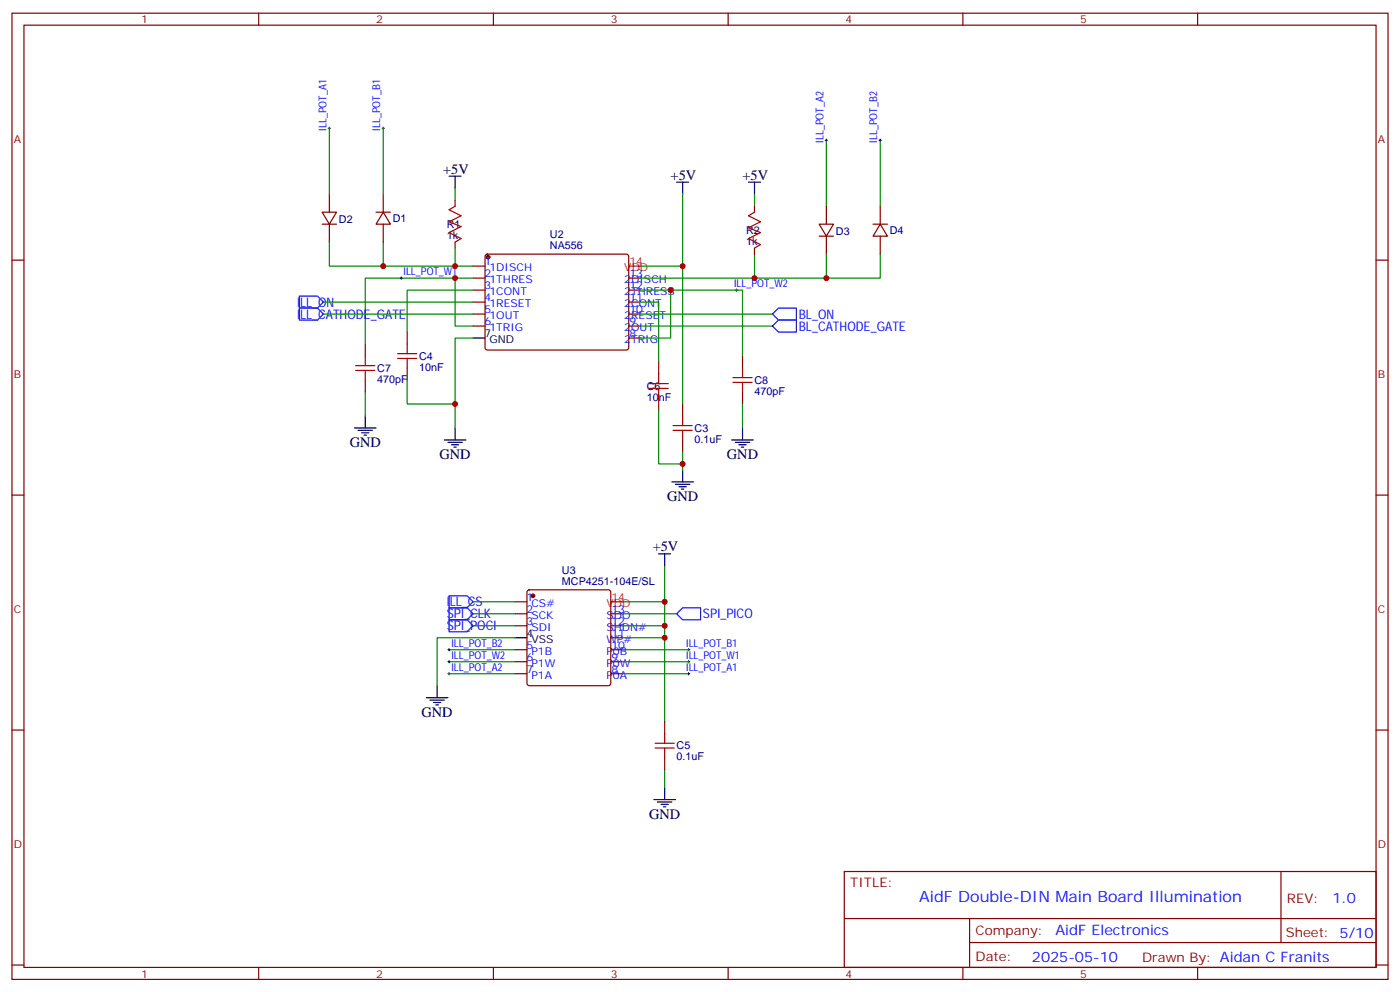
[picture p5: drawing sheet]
<svg xmlns="http://www.w3.org/2000/svg" width="412mm" height="292mm" viewBox="0 0 412 292" stroke-linecap="round" stroke-linejoin="round" font-family="sans-serif">
<g fill="none" stroke="#870000" stroke-width=".35">
<path d="M3.5 3.9h405.4v284.3h-405.4zM7.1 7.4h398.2v277.3h-398.2zM76.2 3.9v3.5M145.3 3.9v3.5M214.5 3.9v3.5M283.6 3.9v3.5M352.8 3.9v3.5M97 57.2v5.2M112.9 57.2v5.2M134.1 58.9v1.8M3.5 76.6h3.6M94.9 62.4h4.2l-2.1 3.6z"/>
<path d="M94.9 66h4.2M97 66v5.3M110.8 62.4h4.2M112.9 62.4l2.1 3.6h-4.2zM112.9 66v5.3M134.1 71.3v1.7M139.3 78.3h3.6M143.1 75l.5-.2h41.2l.4 .7-.1 27.1-.6 .4-41.2-.1-.4-.6v-26.8zM222.2 60.7v1.7M222.2 73v1.8M241.3 66h4.2l-2.1 3.5zM241.3 69.5h4.2"/>
<path d="M243.4 60.7v5.3M243.4 69.5v5.3M257.2 66h4.2M259.3 66l2.1 3.5h-4.2zM259.3 60.7v5.3M259.3 69.5v5.3M405.3 76.6h3.6M119.9 97.7v3.5M139.3 81.8h3.6M139.3 85.4h3.6M139.3 88.9h3.6M139.3 92.4h3.6"/>
<path d="M139.3 96h3.6M185.2 81.8h3.5M185.2 85.4h3.5M185.2 88.9h3.5M185.2 92.4h3.5M185.2 96h3.5M185.2 99.5h3.5M107.6 101.2v3.6M107.6 111.8v3.6M119.9 108.3v3.5M194 106.5v3.6M194 117.1v3.5"/>
<path d="M201.1 118.9v3.5M218.7 104.8v3.5M218.7 115.4v3.5M201.1 129.5v3.5M3.5 145.7h3.6M405.3 145.7h3.6M151.7 177.1h3.5M155.5 173.8l.4-.2h23.3l.5 .2 .2 .5v26.8l-.2 .5-.5 .2h-23.3l-.5-.2-.2-.5v-26.8zM151.7 180.6h3.5M151.7 184.1h3.5M151.7 191.2h3.5M151.7 194.7h3.5"/>
<path d="M151.7 198.3h3.5M179.9 180.6h3.5M179.9 184.1h3.5M179.9 187.7h3.5M179.9 191.2h3.5M179.9 194.7h3.5M179.9 198.3h3.5M3.5 214.8h3.6M195.8 212.4v3.5M405.3 214.8h3.6M195.8 223v3.5M248.7 256.5h156.6v28.2h-156.6z"/>
<path d="M377.3 256.5v20.9M248.7 270.3h156.5M285.6 277.4h119.6M285.6 270.3v14.1M3.5 284h3.6M76.2 284.7v3.5M145.3 284.7v3.5M214.5 284.7v3.5M283.6 284.7v3.5M352.8 284.7v3.5M405.3 284h3.6"/>
</g>
<g fill="#870000" stroke="#870000" stroke-width=".35">
<circle cx="143.8" cy="75.7" r=".53"/>
<circle cx="157" cy="175.3" r=".53"/>
</g>
<g fill="none" stroke="#000" stroke-width=".35">
<path d="M132.3 51.9h3.5M134.1 51.9v3.5M199.3 53.6h3.5M201.1 53.6v3.6M220.5 53.6h3.5M222.2 53.6v3.6M139.3 99.5h3.6M104.4 125.9h6.4M105.5 126.6h4.2M106.5 127.4h2.2M107.2 128.1h.7M107.6 122.4v3.5"/>
<path d="M130.9 129.5h6.3M131.9 130.2h4.3M133 130.9h2.1M133.7 131.6h.7M134.1 125.9v3.6M201.1 138.3v3.5M215.5 129.5h6.4M216.6 130.2h4.2M217.7 130.9h2.1M218.4 131.6h.7M218.7 125.9v3.6M197.9 141.8h6.4"/>
<path d="M199 142.5h4.2M200 143.2h2.1M200.7 143.9h.7M194 163h3.6M195.8 163v3.5M151.7 187.7h3.5M125.6 205.3h6.3M126.6 206h4.3M127.7 206.7h2.1M128.4 207.4h.7M128.8 201.8v3.5M192.6 235.3h6.4"/>
<path d="M193.7 236h4.2M194.7 236.7h2.1M195.4 237.4h.7M195.8 231.8v3.5"/>
</g>
<path d="M185.2 78.3h3.5M179.9 177.1h3.5" fill="none" stroke="#f00" stroke-width=".35"/>
<g fill="none" stroke="#008700" stroke-width=".35">
<path d="M97 37.7v19.5M112.9 37.7v19.5M134.1 55.4v3.5M201.1 57.2v21.1h-12.4M222.2 57.2v3.5M243.4 41.3v19.4M259.3 41.3v19.4M97 71.3v7h15.9M112.9 71.3v7h21.2M134.1 73v5.3h5.2M201.1 78.3v40.6M222.2 74.8v7h-33.5"/>
<path d="M243.4 74.8v7h-21.2M259.3 74.8v7h-15.9M95.2 88.9h44.1M95.2 92.4h44.1M134.1 81.8h-26.5v19.4M139.3 99.5h-5.2v26.4M139.3 81.8h-5.2v14.2h5.2M139.3 85.4h-19.4v12.3M188.7 88.9h5.3v17.6M188.7 85.4h8.9v14.1h-8.9M188.7 92.4h38.8M188.7 96h38.8"/>
<path d="M197.6 85.4h21.1v19.4M107.6 115.4v7M119.9 111.8v7.1h14.2M218.7 118.9v7M194 120.6v15.9h7.1M201.1 133v5.3M139.3 177.1h12.4M195.8 166.5v10.6h-12.4M195.8 177.1v35.3M132.3 194.7h19.4M132.3 198.3h19.4M132.3 191.2h19.4"/>
<path d="M139.3 184.1h12.4M139.3 180.6h12.4M151.7 187.7h-22.9v14.1M183.4 194.7h19.4M183.4 198.3h19.4M183.4 191.2h19.4M183.4 184.1h12.4M183.4 187.7h12.4M183.4 180.6h15.9M195.8 226.5v5.3"/>
</g>
<g fill="none" stroke="#a10000" stroke-width=".35">
<path d="M134.1 60.7l-1.8 1 3.5 1.8-3.5 1.8 3.5 1.4-3.5 1.7 3.5 1.8-1.7 1.1M222.2 62.4l-1.7 1.1 3.5 1.8-3.5 1.7 3.5 1.4-3.5 1.8 3.5 1.8-1.8 1M104.8 109h5.6M104.8 107.6h5.6M107.6 104.8v2.8M107.6 109v2.8M117.1 105.5h5.7M117.1 104.1h5.7M119.9 101.2v2.9M119.9 105.5v2.8M191.2 114.3h5.6M191.2 112.9h5.6"/>
<path d="M194 110.1v2.8M194 114.3v2.8M215.9 112.5h5.6M215.9 111.1h5.6M218.7 108.3v2.8M218.7 112.5v2.9M198.3 126.6h5.6M198.3 125.2h5.6M201.1 122.4v2.8M201.1 126.6v2.9M193 218.7h5.6M195.8 215.9v2.8"/>
<path d="M193 220.1h5.6M195.8 220.1v2.9"/>
</g>
<path d="M88.2 87.1h5.3l1.7 1.8-1.7 1.8h-5.3zM88.2 90.7h5.3l1.7 1.7-1.7 1.8h-5.3zM227.5 92.4l1.8-1.7h5.3v3.5h-5.3zM227.5 96l1.8-1.8h5.3v3.5h-5.3zM132.3 178.9h5.3l1.7 1.7-1.7 1.8h-5.3zM132.3 175.3h5.3l1.7 1.8-1.7 1.8h-5.3zM132.3 182.4h5.3l1.7 1.7-1.7 1.8h-5.3zM199.3 180.6l1.8-1.7h5.3v3.5h-5.3z" fill="none" stroke="#00f" stroke-width=".35"/>
<g fill="none" stroke="#000" stroke-width=".29">
<path d="M96.7 37.7h.7M97 37.4v.7M112.5 37.7h.7M112.9 37.4v.7M243.1 41.3h.7M243.4 40.9v.7M258.9 41.3h.7M259.3 40.9v.7M117.8 81.8h.7M118.2 81.5v.7M216.6 85.4h.7M217 85v.7"/>
<path d="M131.9 194.7h.7M131.9 198.3h.7M131.9 191.2h.7M132.3 190.9v.7M132.3 194.4v.7M132.3 197.9v.7M202.5 194.7h.7M202.5 198.3h.7M202.5 191.2h.7M202.8 190.9v.7M202.8 194.4v.7M202.8 197.9v.7"/>
</g>
<g fill="#c00">
<circle cx="201.1" cy="78.3" r=".88"/>
<circle cx="134.1" cy="118.9" r=".88"/>
<circle cx="134.1" cy="81.8" r=".88"/>
<circle cx="195.8" cy="177.1" r=".88"/>
<circle cx="195.8" cy="184.1" r=".88"/>
<circle cx="195.8" cy="187.7" r=".88"/>
<circle cx="134.1" cy="78.3" r=".88"/>
<circle cx="112.9" cy="78.3" r=".88"/>
<circle cx="201.1" cy="136.5" r=".88"/>
<circle cx="197.6" cy="85.4" r=".88"/>
<circle cx="222.3" cy="81.8" r=".88"/>
<circle cx="243.4" cy="81.8" r=".88"/>
</g>
<text font-size="4.6" fill="#00f" x="270.8" y="265.5">AidF Double-DIN Main Board Illumination</text>
<g font-size="4.2">
<text x="130.5" y="51.2">+5V</text>
<text x="197.6" y="52.9">+5V</text>
<text x="218.7" y="52.9">+5V</text>
<text x="103" y="131.6">GND</text>
<text x="129.5" y="135.1">GND</text>
<text x="214.1" y="135.1">GND</text>
<text x="196.5" y="147.5">GND</text>
<text x="192.3" y="162.3">+5V</text>
<text x="124.2" y="211">GND</text>
<text x="191.2" y="240.9">GND</text>
</g>
<g font-size="4.2" fill="#00f">
<text x="392.5" y="265.7">1.0</text>
<text x="310.9" y="275.3">AidF Electronics</text>
<text x="304" y="283.1">2025-05-10</text>
</g>
<g font-size="3.9" fill="#00f">
<text x="87.5" y="90.3">ILL_ON</text>
<text x="87.5" y="93.8">ILL_CATHODE_GATE</text>
<text x="235.3" y="93.8">BL_ON</text>
<text x="235.3" y="97.3">BL_CATHODE_GATE</text>
<text x="131.6" y="178.4">ILL_CS</text>
<text x="131.6" y="185.5">SPI_POCI</text>
<text x="131.6" y="181.9">SPI_CLK</text>
<text x="207.1" y="182">SPI_PICO</text>
</g>
<g font-size="3.9" fill="#800">
<text x="250.5" y="261.1">TITLE:</text>
<text x="379.1" y="265.7">REV:</text>
<text x="287.4" y="275.3">Company:</text>
<text x="378.7" y="275.9">Sheet: 5/10</text>
<text x="287.4" y="282.9">Date:</text>
<text x="336.4" y="283">Drawn By: Aidan C Franits</text>
</g>
<g font-size="3.2" fill="#800">
<text x="41.6" y="6.9">1</text>
<text x="110.8" y="6.9">2</text>
<text x="179.9" y="6.9">3</text>
<text x="249.1" y="6.9">4</text>
<text x="318.2" y="6.9">5</text>
<text x="4.1" y="42">A</text>
<text x="405.9" y="42">A</text>
<text x="4.1" y="111.1">B</text>
<text x="405.9" y="111.1">B</text>
<text x="4.1" y="180.3">C</text>
<text x="405.9" y="180.3">C</text>
<text x="4.1" y="249.4">D</text>
<text x="405.9" y="249.4">D</text>
<text x="41.6" y="287.7">1</text>
<text x="110.8" y="287.7">2</text>
<text x="179.9" y="287.7">3</text>
<text x="249.1" y="287.7">4</text>
<text x="318.2" y="287.7">5</text>
</g>
<g font-size="3.2" fill="#00f">
<text x="96.1" y="38.5" transform="rotate(-90 96.1 38.5)">ILL_POT_A1</text>
<text x="112" y="38.5" transform="rotate(-90 112 38.5)">ILL_POT_B1</text>
<text x="242.5" y="42" transform="rotate(-90 242.5 42)">ILL_POT_A2</text>
<text x="258.4" y="42" transform="rotate(-90 258.4 42)">ILL_POT_B2</text>
<text x="142.7" y="78">1</text>
<text x="118.9" y="81">ILL_POT_W1</text>
<text x="142.7" y="81.5">2</text>
<text x="144.2" y="79.7">1DISCH</text>
<text x="144.2" y="83.3">1THRES</text>
<text x="183.9" y="83.3">2DISCH</text>
<text x="185.4" y="81.5">13</text>
<text x="142.7" y="85">3</text>
<text x="142.7" y="88.5">4</text>
<text x="144.2" y="86.8">1CONT</text>
<text x="183.9" y="86.8">2THRESS</text>
<text x="185.4" y="88.5">11</text>
<text x="185.4" y="85">12</text>
<text x="216.3" y="84.5">ILL_POT_W2</text>
<text x="142.7" y="92.1">5</text>
<text x="142.7" y="95.6">6</text>
<text x="144.2" y="90.3">1RESET</text>
<text x="144.2" y="93.8">1OUT</text>
<text x="183.9" y="93.8">2RESET</text>
<text x="183.9" y="90.3">2CONT</text>
<text x="185.4" y="95.6">9</text>
<text x="185.4" y="92.1">10</text>
<text x="144.2" y="97.4">1TRIG</text>
<text x="183.9" y="100.9">2TRIG</text>
<text x="183.9" y="97.4">2OUT</text>
<text x="185.4" y="99.1">8</text>
<text x="155" y="176.7">1</text>
<text x="156.5" y="178.5">CS#</text>
<text x="155" y="183.8">3</text>
<text x="155" y="180.3">2</text>
<text x="156.5" y="185.6">SDI</text>
<text x="156.5" y="182">SCK</text>
<text x="178.6" y="182">SDO</text>
<text x="178.6" y="185.6">SHDN#</text>
<text x="180.1" y="180.3">13</text>
<text x="180.1" y="183.8">12</text>
<text x="133" y="190.3">ILL_POT_B2</text>
<text x="155" y="190.9">5</text>
<text x="178.6" y="189.1">WP#</text>
<text x="180.1" y="187.3">11</text>
<text x="180.1" y="190.9">10</text>
<text x="202.1" y="190.3">ILL_POT_B1</text>
<text x="133" y="197.4">ILL_POT_A2</text>
<text x="133" y="193.9">ILL_POT_W2</text>
<text x="155" y="197.9">7</text>
<text x="155" y="194.4">6</text>
<text x="156.5" y="196.1">P1W</text>
<text x="156.5" y="192.6">P1B</text>
<text x="178.6" y="192.6">P0B</text>
<text x="178.6" y="196.1">P0W</text>
<text x="180.1" y="194.4">9</text>
<text x="180.1" y="197.9">8</text>
<text x="202.1" y="193.9">ILL_POT_W1</text>
<text x="202.1" y="197.4">ILL_POT_A1</text>
<text x="156.5" y="199.7">P1A</text>
<text x="178.6" y="199.7">P0A</text>
</g>
<g font-size="3.2" fill="#000080">
<text x="99.8" y="65.5">D2</text>
<text x="115.7" y="65.4">D1</text>
<text x="131.6" y="70.3">1k</text>
<text x="131.6" y="67.1">R1</text>
<text x="162" y="70">U2</text>
<text x="219.8" y="68.8">R2</text>
<text x="246.2" y="69">D3</text>
<text x="262.1" y="68.9">D4</text>
<text x="162" y="73.2">NA556</text>
<text x="219.8" y="72.1">1k</text>
<text x="123.5" y="105.9">C4</text>
<text x="111.1" y="112.7">470pF</text>
<text x="111.1" y="109.4">C7</text>
<text x="123.5" y="109.1">10nF</text>
<text x="222.3" y="113">C8</text>
<text x="190.5" y="114.7">C6</text>
<text x="190.5" y="118">10nF</text>
<text x="222.2" y="116.2">470pF</text>
<text x="204.6" y="130.3">0.1uF</text>
<text x="204.6" y="127.1">C3</text>
<text x="165.5" y="172.2">MCP4251-104E/SL</text>
<text x="165.5" y="168.9">U3</text>
<text x="199.3" y="220.6">C5</text>
<text x="199.3" y="223.8">0.1uF</text>
</g>
<g font-size="3.2" fill="#f00">
<text x="185.4" y="78">14</text>
<text x="183.9" y="79.7">VDD</text>
<text x="178.6" y="178.5">VDD</text>
<text x="180.1" y="176.7">14</text>
</g>
<g font-size="3.2">
<text x="142.7" y="99.1">7</text>
<text x="144.2" y="100.9">GND</text>
<text x="155" y="187.3">4</text>
<text x="156.5" y="189.1">VSS</text>
</g>
</svg>
